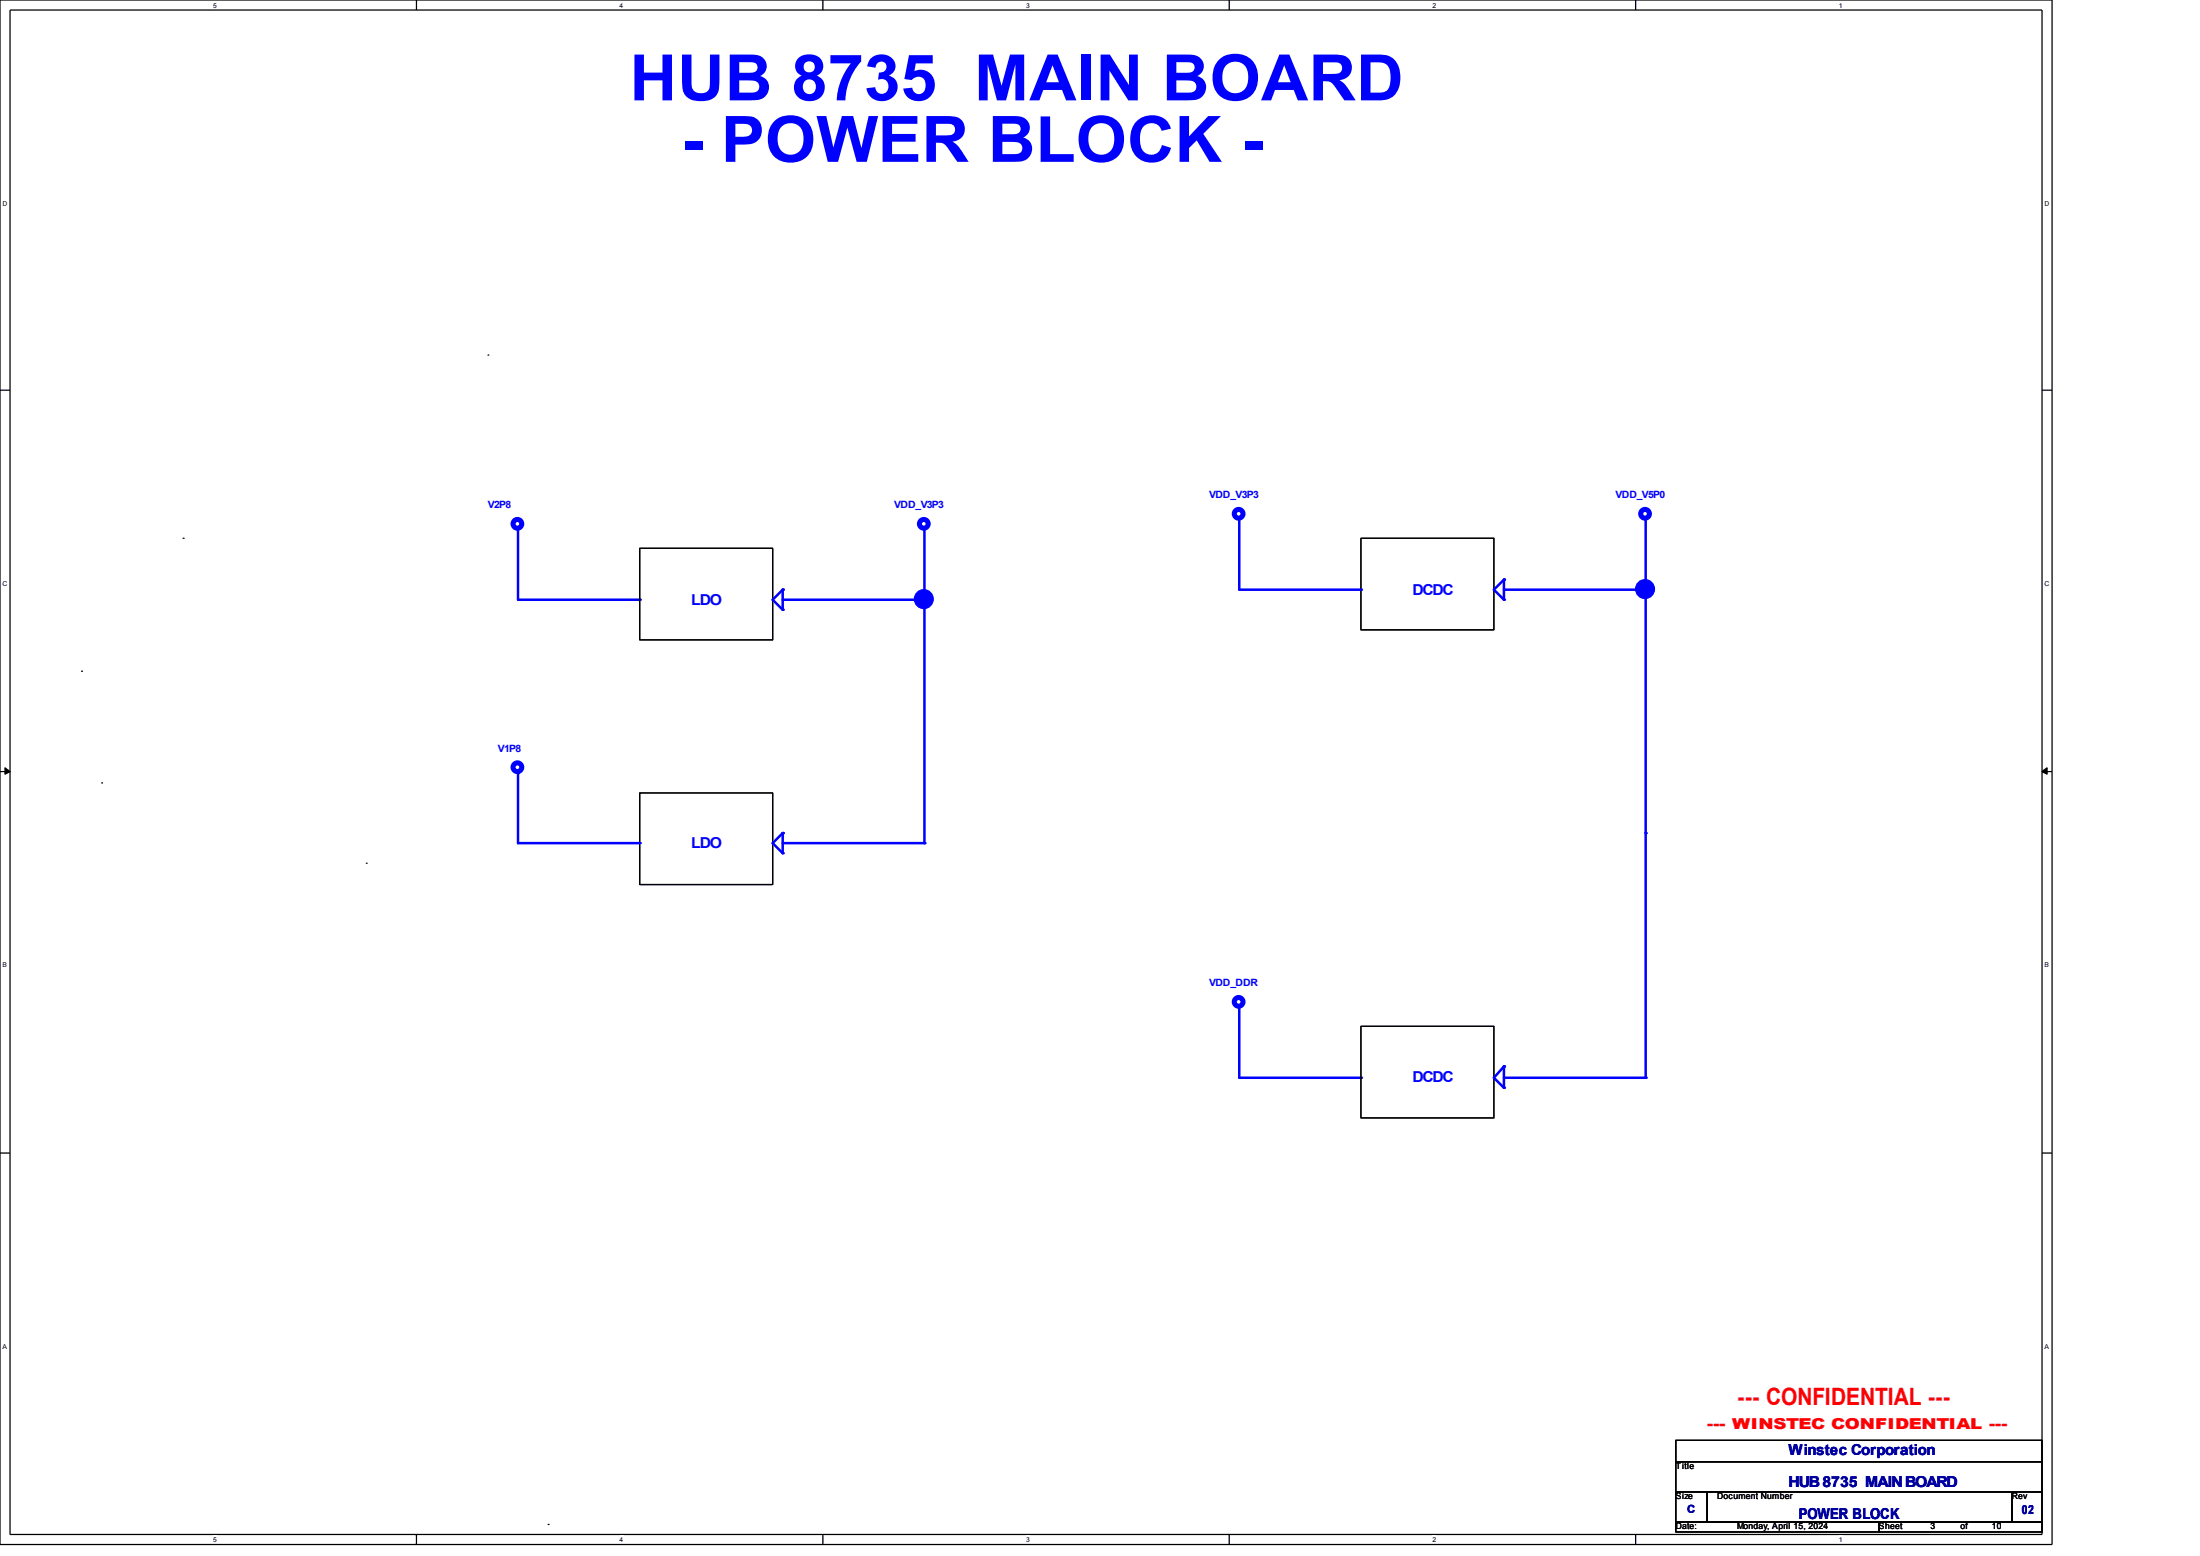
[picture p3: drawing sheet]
<svg xmlns="http://www.w3.org/2000/svg" width="297mm" height="210mm" viewBox="0 0 297 210" stroke-linecap="round" stroke-linejoin="round" font-family="sans-serif">
<path d="M0 0h277v208.4h-277zM1.4 1.4h274.3v205.7h-274.3z" fill="none" stroke="#000" stroke-width=".17"/>
<g fill="#fff">
<path d="M28.8 .2h.5v1h-.5z" fill-rule="evenodd"/>
<path d="M28.8 207.3h.5v1h-.5z" fill-rule="evenodd"/>
</g>
<path d="M56.2 0v1.4M56.2 207.1v1.3" fill="none" stroke="#000" stroke-width=".17"/>
<g fill="#fff">
<path d="M83.7 .2h.5v1h-.5z" fill-rule="evenodd"/>
<path d="M83.7 207.3h.5v1h-.5z" fill-rule="evenodd"/>
</g>
<path d="M111.1 0v1.4M111.1 207.1v1.3" fill="none" stroke="#000" stroke-width=".17"/>
<g fill="#fff">
<path d="M138.5 .2h.5v1h-.5z" fill-rule="evenodd"/>
<path d="M138.5 207.3h.5v1h-.5z" fill-rule="evenodd"/>
</g>
<path d="M165.9 0v1.4M165.9 207.1v1.3" fill="none" stroke="#000" stroke-width=".17"/>
<g fill="#fff">
<path d="M193.4 .2h.5v1h-.5z" fill-rule="evenodd"/>
<path d="M193.4 207.3h.5v1h-.5z" fill-rule="evenodd"/>
</g>
<path d="M220.8 0v1.4M220.8 207.1v1.3" fill="none" stroke="#000" stroke-width=".17"/>
<g fill="#fff">
<path d="M248.2 .2h.6v1h-.6z" fill-rule="evenodd"/>
<path d="M248.2 207.3h.6v1h-.6z" fill-rule="evenodd"/>
<path d="M.3 26.9h.7v1h-.7z" fill-rule="evenodd"/>
<path d="M276 26.9h.7v1h-.7z" fill-rule="evenodd"/>
<path d="M.3 78.2h.7v1h-.7z" fill-rule="evenodd"/>
<path d="M276 78.2h.7v1h-.7z" fill-rule="evenodd"/>
</g>
<path d="M0 52.7h1.4M275.7 52.7h1.3" fill="none" stroke="#000" stroke-width=".17"/>
<g fill="#fff">
<path d="M.3 129.7h.5v1h-.5z" fill-rule="evenodd"/>
<path d="M276 129.7h.5v1h-.5z" fill-rule="evenodd"/>
</g>
<path d="M0 104.1h1.4M275.7 104.1h1.3" fill="none" stroke="#000" stroke-width=".17"/>
<path d="M.7 103.6l.7 .5-.7 .4zM275.7 104.1l.7-.5v.9z" fill="#000" stroke="#000" stroke-width=".17"/>
<g fill="#fff">
<path d="M.3 181.2h.5v1h-.5z" fill-rule="evenodd"/>
<path d="M276 181.2h.5v1h-.5z" fill-rule="evenodd"/>
</g>
<path d="M65.9 47.9h.1M24.7 72.6h.1M183.7 72.6h18v12.4h-18zM11 90.6h.1M13.7 105.7h.1M49.4 116.5h.1M0 155.6h1.4M275.7 155.6h1.3M74 205.7h.1" fill="none" stroke="#000" stroke-width=".17"/>
<path d="M203 79.6h19.2" fill="none" stroke="#00f" stroke-width=".34"/>
<circle cx="222.2" cy="79.6" r=".17" fill="#00f"/>
<path d="M203 78.2v2.7" fill="none" stroke="#00f" stroke-width=".34"/>
<circle cx="203" cy="78.2" r=".17" fill="#00f"/>
<path d="M183.7 72.6h18v12.4h-18z" fill="none" stroke="#000" stroke-width=".17"/>
<path d="M203 78.2l-1.3 1.4" fill="none" stroke="#00f" stroke-width=".34"/>
<circle cx="203" cy="78.2" r=".17" fill="#00f"/>
<path d="M201.7 79.6l1.3 1.3" fill="none" stroke="#00f" stroke-width=".34"/>
<circle cx="203" cy="80.9" r=".17" fill="#00f"/>
<path d="M167.3 79.6h16.4" fill="none" stroke="#00f" stroke-width=".34"/>
<circle cx="183.7" cy="79.6" r=".17" fill="#00f"/>
<path d="M167.3 69.9v9.7" fill="none" stroke="#00f" stroke-width=".34"/>
<circle cx="167.3" cy="69.9" r=".17" fill="#00f"/>
<circle cx="167.2" cy="69.3" r=".59" fill="none" stroke="#00f" stroke-width=".68"/>
<path d="M222.2 69.9v9.7" fill="none" stroke="#00f" stroke-width=".34"/>
<circle cx="222.2" cy="69.9" r=".17" fill="#00f"/>
<circle cx="222.1" cy="69.3" r=".59" fill="none" stroke="#00f" stroke-width=".68"/>
<circle cx="222.1" cy="79.5" r="1.27" fill="#00f" stroke="#00f" stroke-width=".17"/>
<path d="M222.2 79.6v32.8" fill="none" stroke="#00f" stroke-width=".34"/>
<circle cx="222.2" cy="79.6" r=".17" fill="#00f"/>
<path d="M167.3 145.5h16.4" fill="none" stroke="#00f" stroke-width=".34"/>
<circle cx="183.7" cy="145.5" r=".17" fill="#00f"/>
<path d="M203 145.5h19.2" fill="none" stroke="#00f" stroke-width=".34"/>
<circle cx="222.2" cy="145.5" r=".17" fill="#00f"/>
<path d="M183.7 138.5h18v12.4h-18z" fill="none" stroke="#000" stroke-width=".17"/>
<path d="M167.3 135.8v9.7" fill="none" stroke="#00f" stroke-width=".34"/>
<circle cx="167.3" cy="135.8" r=".17" fill="#00f"/>
<path d="M222.2 112.4v33.1" fill="none" stroke="#00f" stroke-width=".34"/>
<circle cx="222.2" cy="112.4" r=".17" fill="#00f"/>
<circle cx="167.2" cy="135.2" r=".59" fill="none" stroke="#00f" stroke-width=".68"/>
<path d="M201.7 145.5l1.3 1.3" fill="none" stroke="#00f" stroke-width=".34"/>
<circle cx="203" cy="146.8" r=".17" fill="#00f"/>
<path d="M203 143.9l-1.3 1.6" fill="none" stroke="#00f" stroke-width=".34"/>
<circle cx="203" cy="143.9" r=".17" fill="#00f"/>
<path d="M203 143.9v2.9" fill="none" stroke="#00f" stroke-width=".34"/>
<circle cx="203" cy="143.9" r=".17" fill="#00f"/>
<path d="M69.9 80.9h16.5" fill="none" stroke="#00f" stroke-width=".34"/>
<circle cx="86.4" cy="80.9" r=".17" fill="#00f"/>
<path d="M105.7 80.9h19.1" fill="none" stroke="#00f" stroke-width=".34"/>
<circle cx="124.8" cy="80.9" r=".17" fill="#00f"/>
<path d="M69.9 71.3v9.6" fill="none" stroke="#00f" stroke-width=".34"/>
<circle cx="69.9" cy="71.3" r=".17" fill="#00f"/>
<path d="M124.8 71.3v9.6" fill="none" stroke="#00f" stroke-width=".34"/>
<circle cx="124.8" cy="71.3" r=".17" fill="#00f"/>
<path d="M86.4 74h17.9v12.4h-17.9zM86.4 107h17.9v12.4h-17.9z" fill="none" stroke="#000" stroke-width=".17"/>
<path d="M69.9 113.8h16.5" fill="none" stroke="#00f" stroke-width=".34"/>
<circle cx="86.4" cy="113.8" r=".17" fill="#00f"/>
<path d="M105.7 113.8h19.1" fill="none" stroke="#00f" stroke-width=".34"/>
<circle cx="124.8" cy="113.8" r=".17" fill="#00f"/>
<g fill="none" stroke="#00f" stroke-width=".68">
<circle cx="69.9" cy="70.7" r=".59"/>
<circle cx="124.7" cy="70.7" r=".59"/>
</g>
<path d="M104.3 80.9l1.4 1.4" fill="none" stroke="#00f" stroke-width=".34"/>
<circle cx="105.7" cy="82.3" r=".17" fill="#00f"/>
<path d="M105.7 79.6l-1.4 1.3" fill="none" stroke="#00f" stroke-width=".34"/>
<circle cx="105.7" cy="79.6" r=".17" fill="#00f"/>
<path d="M105.7 79.6v2.7" fill="none" stroke="#00f" stroke-width=".34"/>
<circle cx="105.7" cy="79.6" r=".17" fill="#00f"/>
<circle cx="124.7" cy="80.9" r="1.27" fill="#00f" stroke="#00f" stroke-width=".17"/>
<path d="M69.9 104.3v9.5" fill="none" stroke="#00f" stroke-width=".34"/>
<circle cx="69.9" cy="104.3" r=".17" fill="#00f"/>
<path d="M124.8 80.9v32.9" fill="none" stroke="#00f" stroke-width=".34"/>
<circle cx="124.8" cy="80.9" r=".17" fill="#00f"/>
<circle cx="69.9" cy="103.5" r=".59" fill="none" stroke="#00f" stroke-width=".68"/>
<path d="M104.3 113.8l1.4 1.3" fill="none" stroke="#00f" stroke-width=".34"/>
<circle cx="105.7" cy="115.1" r=".17" fill="#00f"/>
<path d="M105.7 112.4l-1.4 1.4" fill="none" stroke="#00f" stroke-width=".34"/>
<circle cx="105.7" cy="112.4" r=".17" fill="#00f"/>
<path d="M105.7 112.4v2.7" fill="none" stroke="#00f" stroke-width=".34"/>
<circle cx="105.7" cy="112.4" r=".17" fill="#00f"/>
<path d="M226.2 194.4h49.5v2.9h-49.5zM226.2 197.3h49.5v4h-49.5zM226.2 201.3h4.3v4.1h-4.3zM226.2 205.4h27.5v1.4h-27.5zM230.5 201.3h41.1v4.1h-41.1zM253.7 205.4h22v1.4h-22zM271.6 201.3h4.1v4.1h-4.1z" fill="none" stroke="#000" stroke-width=".17"/>
<g font-size="8.6" fill="#00f">
<text x="85" y="13.5">HUB 8735 MAIN BOARD</text>
<text x="91.9" y="21.8">- POWER BLOCK -</text>
</g>
<text font-size="3.2" fill="#f00" x="234.5" y="189.7">--- CONFIDENTIAL ---</text>
<g font-size="2" fill="#00f">
<text x="93.3" y="81.6">LDO</text>
<text x="190.7" y="80.3">DCDC</text>
<text x="93.3" y="114.5">LDO</text>
<text x="190.7" y="146">DCDC</text>
</g>
<text font-size="2" fill="#f00" x="230.5" y="192.9">--- WINSTEC CONFIDENTIAL ---</text>
<g font-size="2" fill="#0000a0">
<text x="241.5" y="196.4">Winstec Corporation</text>
<text x="241.5" y="200.7">HUB 8735 MAIN BOARD</text>
<text x="242.8" y="205.1">POWER BLOCK</text>
</g>
<text font-size="1.7" fill="#0000a0" x="273" y="204.4">02</text>
<text font-size="1.5" fill="#0000a0" x="227.8" y="204.2">C</text>
<g font-size="1.4" fill="#00f">
<text x="65.9" y="68.6">V2P8</text>
<text x="120.7" y="68.6">VDD_V3P3</text>
<text x="163.2" y="67.2">VDD_V3P3</text>
<text x="218.1" y="67.2">VDD_V5P0</text>
<text x="67.2" y="101.4">V1P8</text>
<text x="163.2" y="133.1">VDD_DDR</text>
</g>
<g font-size="1.2">
<text x="226.2" y="198.3">Title</text>
<text x="226.2" y="202.4">Size</text>
<text x="231.8" y="202.4">Document Number</text>
<text x="271.6" y="202.4">Rev</text>
<text x="226.2" y="206.4">Date:</text>
<text x="234.5" y="206.4">Monday, April 15, 2024</text>
<text x="253.7" y="206.4">Sheet</text>
<text x="260.6" y="206.4">3</text>
<text x="264.7" y="206.4">of</text>
<text x="268.9" y="206.4">10</text>
</g>
<g font-size=".9">
<text x="28.8" y="1">5</text>
<text x="83.7" y="1">4</text>
<text x="138.5" y="1">3</text>
<text x="193.4" y="1">2</text>
<text x="248.2" y="1">1</text>
<text x=".3" y="27.8">D</text>
<text x="276" y="27.8">D</text>
<text x=".3" y="79.1">C</text>
<text x="276" y="79.1">C</text>
<text x=".3" y="130.6">B</text>
<text x="276" y="130.6">B</text>
<text x=".3" y="182">A</text>
<text x="276" y="182">A</text>
<text x="28.8" y="208.1">5</text>
<text x="83.7" y="208.1">4</text>
<text x="138.5" y="208.1">3</text>
<text x="193.4" y="208.1">2</text>
<text x="248.2" y="208.1">1</text>
</g>
</svg>
